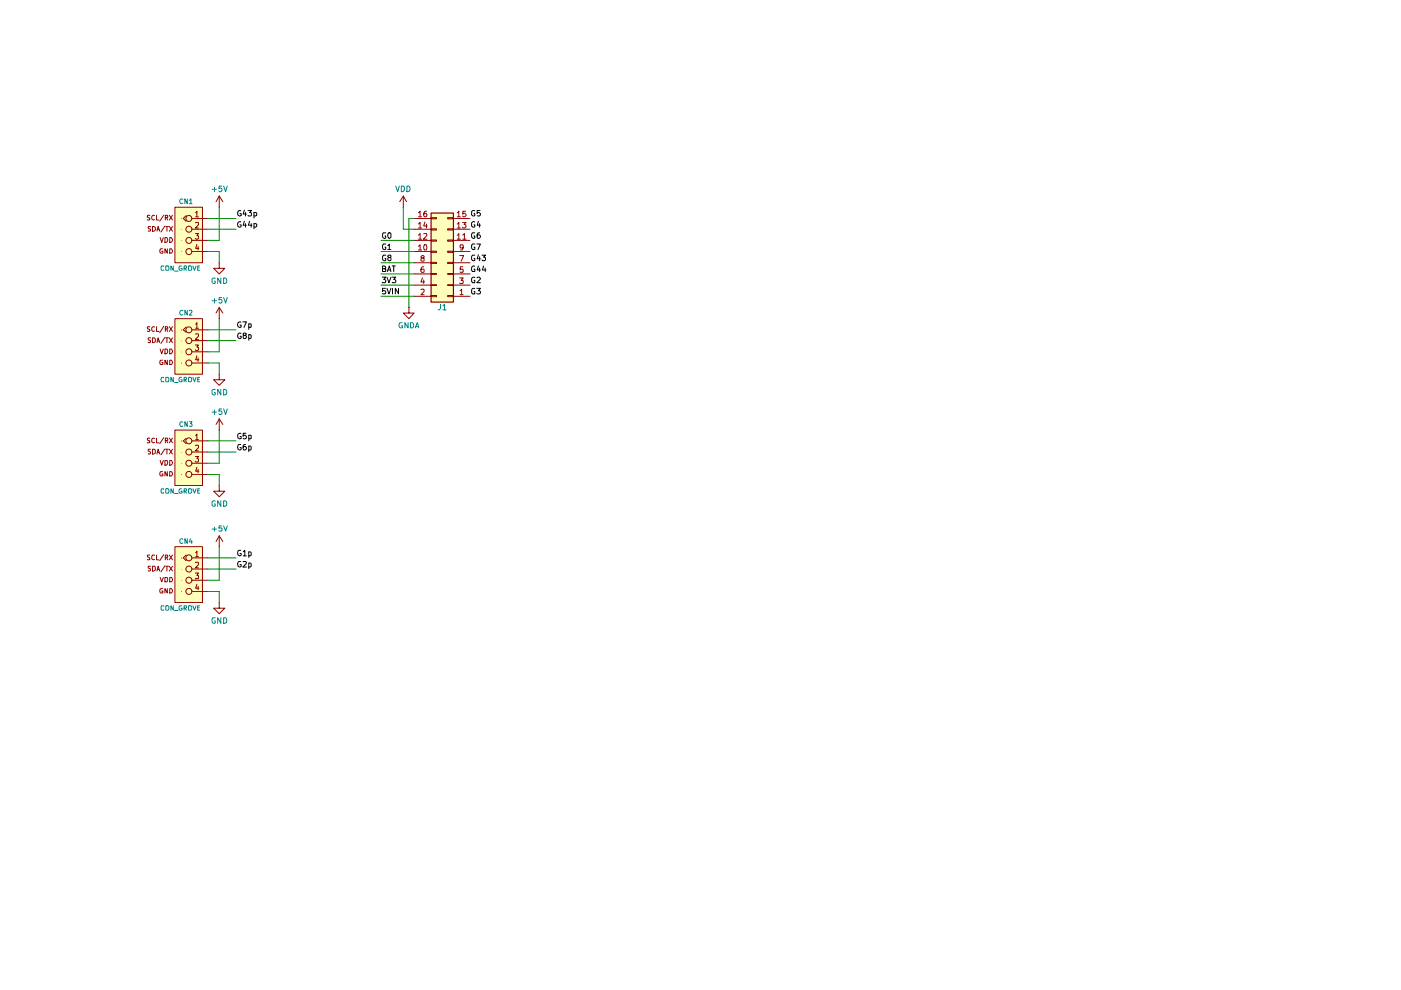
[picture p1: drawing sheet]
(kicad_sch
 (version 20250114)
 (generator "eeschema")
 (generator_version "9.0")
 (paper "A4")
 (lib_symbols
  (symbol "Connector_Generic:Conn_02x08_Odd_Even"
   (pin_names
    (offset 1.016) (hide yes)) (exclude_from_sim no) (in_bom yes) (on_board yes)
   (property "Reference" "J" (at 1.27 10.16 0) (effects (font (size 1.27 1.27))))
   (property "Value" "Conn_02x08_Odd_Even" (at 1.27 -12.7 0) (effects (font (size 1.27 1.27))))
   (property "Footprint" "" (at 0 0 0) (effects (font (size 1.27 1.27)) (hide yes)))
   (property "Datasheet" "~" (at 0 0 0) (effects (font (size 1.27 1.27)) (hide yes)))
   (property "Description" "Generic connector, double row, 02x08, odd/even pin numbering scheme (row 1 odd numbers, row 2 even numbers), script generated (kicad-library-utils/schlib/autogen/connector/)" (at 0 0 0) (effects (font (size 1.27 1.27)) (hide yes)))
   (symbol "Conn_02x08_Odd_Even_1_1"
    (rectangle (start -1.27 8.89) (end 3.81 -11.43) (stroke (width 0.254) (type default)) (fill (type background)))
    (rectangle (start -1.27 7.747) (end 0 7.493) (stroke (width 0.1524) (type default)) (fill (type none)))
    (rectangle (start -1.27 5.207) (end 0 4.953) (stroke (width 0.1524) (type default)) (fill (type none)))
    (rectangle (start -1.27 2.667) (end 0 2.413) (stroke (width 0.1524) (type default)) (fill (type none)))
    (rectangle (start -1.27 0.127) (end 0 -0.127) (stroke (width 0.1524) (type default)) (fill (type none)))
    (rectangle (start -1.27 -2.413) (end 0 -2.667) (stroke (width 0.1524) (type default)) (fill (type none)))
    (rectangle (start -1.27 -4.953) (end 0 -5.207) (stroke (width 0.1524) (type default)) (fill (type none)))
    (rectangle (start -1.27 -7.493) (end 0 -7.747) (stroke (width 0.1524) (type default)) (fill (type none)))
    (rectangle (start -1.27 -10.033) (end 0 -10.287) (stroke (width 0.1524) (type default)) (fill (type none)))
    (rectangle (start 3.81 7.747) (end 2.54 7.493) (stroke (width 0.1524) (type default)) (fill (type none)))
    (rectangle (start 3.81 5.207) (end 2.54 4.953) (stroke (width 0.1524) (type default)) (fill (type none)))
    (rectangle (start 3.81 2.667) (end 2.54 2.413) (stroke (width 0.1524) (type default)) (fill (type none)))
    (rectangle (start 3.81 0.127) (end 2.54 -0.127) (stroke (width 0.1524) (type default)) (fill (type none)))
    (rectangle (start 3.81 -2.413) (end 2.54 -2.667) (stroke (width 0.1524) (type default)) (fill (type none)))
    (rectangle (start 3.81 -4.953) (end 2.54 -5.207) (stroke (width 0.1524) (type default)) (fill (type none)))
    (rectangle (start 3.81 -7.493) (end 2.54 -7.747) (stroke (width 0.1524) (type default)) (fill (type none)))
    (rectangle (start 3.81 -10.033) (end 2.54 -10.287) (stroke (width 0.1524) (type default)) (fill (type none)))
    (pin passive line (at -5.08 7.62 0) (length 3.81) (name "Pin_1" (effects (font (size 1.27 1.27)))) (number "1" (effects (font (size 1.27 1.27)))))
    (pin passive line (at -5.08 5.08 0) (length 3.81) (name "Pin_3" (effects (font (size 1.27 1.27)))) (number "3" (effects (font (size 1.27 1.27)))))
    (pin passive line (at -5.08 2.54 0) (length 3.81) (name "Pin_5" (effects (font (size 1.27 1.27)))) (number "5" (effects (font (size 1.27 1.27)))))
    (pin passive line (at -5.08 0 0) (length 3.81) (name "Pin_7" (effects (font (size 1.27 1.27)))) (number "7" (effects (font (size 1.27 1.27)))))
    (pin passive line (at -5.08 -2.54 0) (length 3.81) (name "Pin_9" (effects (font (size 1.27 1.27)))) (number "9" (effects (font (size 1.27 1.27)))))
    (pin passive line (at -5.08 -5.08 0) (length 3.81) (name "Pin_11" (effects (font (size 1.27 1.27)))) (number "11" (effects (font (size 1.27 1.27)))))
    (pin passive line (at -5.08 -7.62 0) (length 3.81) (name "Pin_13" (effects (font (size 1.27 1.27)))) (number "13" (effects (font (size 1.27 1.27)))))
    (pin passive line (at -5.08 -10.16 0) (length 3.81) (name "Pin_15" (effects (font (size 1.27 1.27)))) (number "15" (effects (font (size 1.27 1.27)))))
    (pin passive line (at 7.62 7.62 180) (length 3.81) (name "Pin_2" (effects (font (size 1.27 1.27)))) (number "2" (effects (font (size 1.27 1.27)))))
    (pin passive line (at 7.62 5.08 180) (length 3.81) (name "Pin_4" (effects (font (size 1.27 1.27)))) (number "4" (effects (font (size 1.27 1.27)))))
    (pin passive line (at 7.62 2.54 180) (length 3.81) (name "Pin_6" (effects (font (size 1.27 1.27)))) (number "6" (effects (font (size 1.27 1.27)))))
    (pin passive line (at 7.62 0 180) (length 3.81) (name "Pin_8" (effects (font (size 1.27 1.27)))) (number "8" (effects (font (size 1.27 1.27)))))
    (pin passive line (at 7.62 -2.54 180) (length 3.81) (name "Pin_10" (effects (font (size 1.27 1.27)))) (number "10" (effects (font (size 1.27 1.27)))))
    (pin passive line (at 7.62 -5.08 180) (length 3.81) (name "Pin_12" (effects (font (size 1.27 1.27)))) (number "12" (effects (font (size 1.27 1.27)))))
    (pin passive line (at 7.62 -7.62 180) (length 3.81) (name "Pin_14" (effects (font (size 1.27 1.27)))) (number "14" (effects (font (size 1.27 1.27)))))
    (pin passive line (at 7.62 -10.16 180) (length 3.81) (name "Pin_16" (effects (font (size 1.27 1.27)))) (number "16" (effects (font (size 1.27 1.27))))))
   (embedded_fonts no))
  (symbol "akita:CON_GROVE"
   (pin_names
    (offset 1.016)) (exclude_from_sim no) (in_bom yes) (on_board yes)
   (property "Reference" "CN" (at 0 3.81 0) (effects (font (size 1.0668 1.0668)) (justify left bottom)))
   (property "Value" "CON_GROVE" (at 3.81 -5.08 90) (effects (font (size 1.0668 1.0668)) (justify left bottom)))
   (property "Footprint" "" (at 0 0 0) (effects (font (size 1.27 1.27)) (hide yes)))
   (property "Datasheet" "" (at 0 0 0) (effects (font (size 1.27 1.27)) (hide yes)))
   (property "Description" "" (at 0 0 0) (effects (font (size 1.27 1.27)) (hide yes)))
   (property "ki_locked" "" (at 0 0 0) (effects (font (size 1.27 1.27))))
   (symbol "CON_GROVE_1_0"
    (text "SCL/RX" (at 5.334 2.032 0) (effects (font (size 1.0668 1.0668)) (justify left bottom)))
    (text "SDA/TX" (at 5.334 -0.508 0) (effects (font (size 1.0668 1.0668)) (justify left bottom)))
    (text "VDD" (at 5.334 -3.048 0) (effects (font (size 1.0668 1.0668)) (justify left bottom)))
    (text "GND" (at 5.334 -5.588 0) (effects (font (size 1.0668 1.0668)) (justify left bottom)))
    (pin bidirectional inverted_clock (at -2.54 2.54 0) (length 5.08) (name "1" (effects (font (size 0 0)))) (number "1" (effects (font (size 1.27 1.27)))))
    (pin bidirectional inverted (at -2.54 0 0) (length 5.08) (name "2" (effects (font (size 0 0)))) (number "2" (effects (font (size 1.27 1.27)))))
    (pin bidirectional inverted (at -2.54 -2.54 0) (length 5.08) (name "3" (effects (font (size 0 0)))) (number "3" (effects (font (size 1.27 1.27)))))
    (pin bidirectional inverted (at -2.54 -5.08 0) (length 5.08) (name "4" (effects (font (size 0 0)))) (number "4" (effects (font (size 1.27 1.27))))))
   (symbol "CON_GROVE_1_1"
    (rectangle (start -1.27 5.08) (end 5.08 -7.62) (stroke (width 0.2032) (type default)) (fill (type background))))
   (embedded_fonts no))
  (symbol "power:+5V"
   (power)
   (pin_numbers (hide yes))
   (pin_names
    (offset 0) (hide yes)) (exclude_from_sim no) (in_bom yes) (on_board yes)
   (property "Reference" "#PWR" (at 0 -3.81 0) (effects (font (size 1.27 1.27)) (hide yes)))
   (property "Value" "+5V" (at 0 3.556 0) (effects (font (size 1.27 1.27))))
   (property "Footprint" "" (at 0 0 0) (effects (font (size 1.27 1.27)) (hide yes)))
   (property "Datasheet" "" (at 0 0 0) (effects (font (size 1.27 1.27)) (hide yes)))
   (property "Description" "Power symbol creates a global label with name \"+5V\"" (at 0 0 0) (effects (font (size 1.27 1.27)) (hide yes)))
   (symbol "+5V_0_1"
    (polyline (pts (xy -0.762 1.27) (xy 0 2.54)) (stroke (width 0) (type default)) (fill (type none)))
    (polyline (pts (xy 0 2.54) (xy 0.762 1.27)) (stroke (width 0) (type default)) (fill (type none)))
    (polyline (pts (xy 0 0) (xy 0 2.54)) (stroke (width 0) (type default)) (fill (type none))))
   (symbol "+5V_1_1"
    (pin power_in line (at 0 0 90) (length 0) (name "~" (effects (font (size 1.27 1.27)))) (number "1" (effects (font (size 1.27 1.27))))))
   (embedded_fonts no))
  (symbol "power:GND"
   (power)
   (pin_numbers (hide yes))
   (pin_names
    (offset 0) (hide yes)) (exclude_from_sim no) (in_bom yes) (on_board yes)
   (property "Reference" "#PWR" (at 0 -6.35 0) (effects (font (size 1.27 1.27)) (hide yes)))
   (property "Value" "GND" (at 0 -3.81 0) (effects (font (size 1.27 1.27))))
   (property "Footprint" "" (at 0 0 0) (effects (font (size 1.27 1.27)) (hide yes)))
   (property "Datasheet" "" (at 0 0 0) (effects (font (size 1.27 1.27)) (hide yes)))
   (property "Description" "Power symbol creates a global label with name \"GND\" , ground" (at 0 0 0) (effects (font (size 1.27 1.27)) (hide yes)))
   (symbol "GND_0_1"
    (polyline (pts (xy 0 0) (xy 0 -1.27) (xy 1.27 -1.27) (xy 0 -2.54) (xy -1.27 -1.27) (xy 0 -1.27)) (stroke (width 0) (type default)) (fill (type none))))
   (symbol "GND_1_1"
    (pin power_in line (at 0 0 270) (length 0) (name "~" (effects (font (size 1.27 1.27)))) (number "1" (effects (font (size 1.27 1.27))))))
   (embedded_fonts no))
  (symbol "power:GNDA"
   (power)
   (pin_numbers (hide yes))
   (pin_names
    (offset 0) (hide yes)) (exclude_from_sim no) (in_bom yes) (on_board yes)
   (property "Reference" "#PWR" (at 0 -6.35 0) (effects (font (size 1.27 1.27)) (hide yes)))
   (property "Value" "GNDA" (at 0 -3.81 0) (effects (font (size 1.27 1.27))))
   (property "Footprint" "" (at 0 0 0) (effects (font (size 1.27 1.27)) (hide yes)))
   (property "Datasheet" "" (at 0 0 0) (effects (font (size 1.27 1.27)) (hide yes)))
   (property "Description" "Power symbol creates a global label with name \"GNDA\" , analog ground" (at 0 0 0) (effects (font (size 1.27 1.27)) (hide yes)))
   (symbol "GNDA_0_1"
    (polyline (pts (xy 0 0) (xy 0 -1.27) (xy 1.27 -1.27) (xy 0 -2.54) (xy -1.27 -1.27) (xy 0 -1.27)) (stroke (width 0) (type default)) (fill (type none))))
   (symbol "GNDA_1_1"
    (pin power_in line (at 0 0 270) (length 0) (name "~" (effects (font (size 1.27 1.27)))) (number "1" (effects (font (size 1.27 1.27))))))
   (embedded_fonts no))
  (symbol "power:VDD"
   (power)
   (pin_numbers (hide yes))
   (pin_names
    (offset 0) (hide yes)) (exclude_from_sim no) (in_bom yes) (on_board yes)
   (property "Reference" "#PWR" (at 0 -3.81 0) (effects (font (size 1.27 1.27)) (hide yes)))
   (property "Value" "VDD" (at 0 3.556 0) (effects (font (size 1.27 1.27))))
   (property "Footprint" "" (at 0 0 0) (effects (font (size 1.27 1.27)) (hide yes)))
   (property "Datasheet" "" (at 0 0 0) (effects (font (size 1.27 1.27)) (hide yes)))
   (property "Description" "Power symbol creates a global label with name \"VDD\"" (at 0 0 0) (effects (font (size 1.27 1.27)) (hide yes)))
   (symbol "VDD_0_1"
    (polyline (pts (xy -0.762 1.27) (xy 0 2.54)) (stroke (width 0) (type default)) (fill (type none)))
    (polyline (pts (xy 0 2.54) (xy 0.762 1.27)) (stroke (width 0) (type default)) (fill (type none)))
    (polyline (pts (xy 0 0) (xy 0 2.54)) (stroke (width 0) (type default)) (fill (type none))))
   (symbol "VDD_1_1"
    (pin power_in line (at 0 0 90) (length 0) (name "~" (effects (font (size 1.27 1.27)))) (number "1" (effects (font (size 1.27 1.27))))))
   (embedded_fonts no)))
 (wire
  (pts (xy 40.64 41.91) (xy 46.99 41.91))
  (stroke (width 0) (type default)))
 (wire
  (pts (xy 40.64 46.99) (xy 43.18 46.99))
  (stroke (width 0) (type default)))
 (wire
  (pts (xy 43.18 100.33) (xy 43.18 102.87))
  (stroke (width 0) (type default)))
 (wire
  (pts (xy 40.64 44.45) (xy 46.99 44.45))
  (stroke (width 0) (type default)))
 (wire
  (pts (xy 80.01 57.15) (xy 87.63 57.15))
  (stroke (width 0) (type default)))
 (wire
  (pts (xy 87.63 41.91) (xy 86.36 41.91))
  (stroke (width 0) (type default)))
 (wire
  (pts (xy 85.09 39.37) (xy 85.09 44.45))
  (stroke (width 0) (type default)))
 (wire
  (pts (xy 40.64 92.71) (xy 46.99 92.71))
  (stroke (width 0) (type default)))
 (wire
  (pts (xy 80.01 49.53) (xy 87.63 49.53))
  (stroke (width 0) (type default)))
 (wire
  (pts (xy 40.64 127) (xy 43.18 127))
  (stroke (width 0) (type default)))
 (wire
  (pts (xy 40.64 72.39) (xy 43.18 72.39))
  (stroke (width 0) (type default)))
 (wire
  (pts (xy 87.63 44.45) (xy 85.09 44.45))
  (stroke (width 0) (type default)))
 (wire
  (pts (xy 40.64 124.46) (xy 43.18 124.46))
  (stroke (width 0) (type default)))
 (wire
  (pts (xy 43.18 39.37) (xy 43.18 46.99))
  (stroke (width 0) (type default)))
 (wire
  (pts (xy 43.18 127) (xy 43.18 129.54))
  (stroke (width 0) (type default)))
 (wire
  (pts (xy 40.64 100.33) (xy 43.18 100.33))
  (stroke (width 0) (type default)))
 (wire
  (pts (xy 40.64 95.25) (xy 46.99 95.25))
  (stroke (width 0) (type default)))
 (wire
  (pts (xy 80.01 46.99) (xy 87.63 46.99))
  (stroke (width 0) (type default)))
 (wire
  (pts (xy 40.64 74.93) (xy 43.18 74.93))
  (stroke (width 0) (type default)))
 (wire
  (pts (xy 40.64 49.53) (xy 43.18 49.53))
  (stroke (width 0) (type default)))
 (wire
  (pts (xy 43.18 64.77) (xy 43.18 72.39))
  (stroke (width 0) (type default)))
 (wire
  (pts (xy 40.64 119.38) (xy 46.99 119.38))
  (stroke (width 0) (type default)))
 (wire
  (pts (xy 80.01 52.07) (xy 87.63 52.07))
  (stroke (width 0) (type default)))
 (wire
  (pts (xy 43.18 49.53) (xy 43.18 52.07))
  (stroke (width 0) (type default)))
 (wire
  (pts (xy 80.01 59.69) (xy 87.63 59.69))
  (stroke (width 0) (type default)))
 (wire
  (pts (xy 40.64 67.31) (xy 46.99 67.31))
  (stroke (width 0) (type default)))
 (wire
  (pts (xy 40.64 97.79) (xy 43.18 97.79))
  (stroke (width 0) (type default)))
 (wire
  (pts (xy 40.64 121.92) (xy 46.99 121.92))
  (stroke (width 0) (type default)))
 (wire
  (pts (xy 86.36 41.91) (xy 86.36 62.23))
  (stroke (width 0) (type default)))
 (wire
  (pts (xy 80.01 54.61) (xy 87.63 54.61))
  (stroke (width 0) (type default)))
 (wire
  (pts (xy 43.18 74.93) (xy 43.18 77.47))
  (stroke (width 0) (type default)))
 (wire
  (pts (xy 40.64 69.85) (xy 46.99 69.85))
  (stroke (width 0) (type default)))
 (wire
  (pts (xy 43.18 90.17) (xy 43.18 97.79))
  (stroke (width 0) (type default)))
 (wire
  (pts (xy 43.18 116.84) (xy 43.18 124.46))
  (stroke (width 0) (type default)))
 (label "G4"
  (at 100.33 44.45 0)
  (effects (font (size 1.27 1.27)) (justify left bottom)))
 (label "G43p"
  (at 46.99 41.91 0)
  (effects (font (size 1.27 1.27)) (justify left bottom)))
 (label "G7p"
  (at 46.99 67.31 0)
  (effects (font (size 1.27 1.27)) (justify left bottom)))
 (label "5VIN"
  (at 80.01 59.69 0)
  (effects (font (size 1.27 1.27)) (justify left bottom)))
 (label "G5p"
  (at 46.99 92.71 0)
  (effects (font (size 1.27 1.27)) (justify left bottom)))
 (label "G7"
  (at 100.33 49.53 0)
  (effects (font (size 1.27 1.27)) (justify left bottom)))
 (label "G2"
  (at 100.33 57.15 0)
  (effects (font (size 1.27 1.27)) (justify left bottom)))
 (label "G8p"
  (at 46.99 69.85 0)
  (effects (font (size 1.27 1.27)) (justify left bottom)))
 (label "G6p"
  (at 46.99 95.25 0)
  (effects (font (size 1.27 1.27)) (justify left bottom)))
 (label "BAT"
  (at 80.01 54.61 0)
  (effects (font (size 1.27 1.27)) (justify left bottom)))
 (label "3V3"
  (at 80.01 57.15 0)
  (effects (font (size 1.27 1.27)) (justify left bottom)))
 (label "G8"
  (at 80.01 52.07 0)
  (effects (font (size 1.27 1.27)) (justify left bottom)))
 (label "G0"
  (at 80.01 46.99 0)
  (effects (font (size 1.27 1.27)) (justify left bottom)))
 (label "G6"
  (at 100.33 46.99 0)
  (effects (font (size 1.27 1.27)) (justify left bottom)))
 (label "G44"
  (at 100.33 54.61 0)
  (effects (font (size 1.27 1.27)) (justify left bottom)))
 (label "G3"
  (at 100.33 59.69 0)
  (effects (font (size 1.27 1.27)) (justify left bottom)))
 (label "G44p"
  (at 46.99 44.45 0)
  (effects (font (size 1.27 1.27)) (justify left bottom)))
 (label "G1p"
  (at 46.99 119.38 0)
  (effects (font (size 1.27 1.27)) (justify left bottom)))
 (label "G43"
  (at 100.33 52.07 0)
  (effects (font (size 1.27 1.27)) (justify left bottom)))
 (label "G1"
  (at 80.01 49.53 0)
  (effects (font (size 1.27 1.27)) (justify left bottom)))
 (label "G2p"
  (at 46.99 121.92 0)
  (effects (font (size 1.27 1.27)) (justify left bottom)))
 (label "G5"
  (at 100.33 41.91 0)
  (effects (font (size 1.27 1.27)) (justify left bottom)))
 (symbol
  (lib_id "power:+5V")
  (at 43.18 90.17 0)
  (unit 1)
  (exclude_from_sim no)
  (in_bom yes)
  (on_board yes)
  (dnp no)
  (fields_autoplaced yes)
  (property "Reference" "#PWR05" (at 43.18 93.98 0) (effects (font (size 1.27 1.27)) (hide yes)))
  (property "Value" "+5V" (at 43.18 86.0369 0) (effects (font (size 1.27 1.27))))
  (property "Footprint" "" (at 43.18 90.17 0) (effects (font (size 1.27 1.27)) (hide yes)))
  (property "Datasheet" "" (at 43.18 90.17 0) (effects (font (size 1.27 1.27)) (hide yes)))
  (property "Description" "Power symbol creates a global label with name \"+5V\"" (at 43.18 90.17 0) (effects (font (size 1.27 1.27)) (hide yes)))
  (pin "1"))
 (symbol
  (lib_id "power:GND")
  (at 43.18 52.07 0)
  (unit 1)
  (exclude_from_sim no)
  (in_bom yes)
  (on_board yes)
  (dnp no)
  (fields_autoplaced yes)
  (property "Reference" "#PWR02" (at 43.18 58.42 0) (effects (font (size 1.27 1.27)) (hide yes)))
  (property "Value" "GND" (at 43.18 56.2031 0) (effects (font (size 1.27 1.27))))
  (property "Footprint" "" (at 43.18 52.07 0) (effects (font (size 1.27 1.27)) (hide yes)))
  (property "Datasheet" "" (at 43.18 52.07 0) (effects (font (size 1.27 1.27)) (hide yes)))
  (property "Description" "Power symbol creates a global label with name \"GND\" , ground" (at 43.18 52.07 0) (effects (font (size 1.27 1.27)) (hide yes)))
  (pin "1"))
 (symbol
  (lib_id "power:GNDA")
  (at 86.36 62.23 0)
  (unit 1)
  (exclude_from_sim no)
  (in_bom yes)
  (on_board yes)
  (dnp no)
  (fields_autoplaced yes)
  (property "Reference" "#PWR09" (at 86.36 68.58 0) (effects (font (size 1.27 1.27)) (hide yes)))
  (property "Value" "GNDA" (at 86.36 66.3631 0) (effects (font (size 1.27 1.27))))
  (property "Footprint" "" (at 86.36 62.23 0) (effects (font (size 1.27 1.27)) (hide yes)))
  (property "Datasheet" "" (at 86.36 62.23 0) (effects (font (size 1.27 1.27)) (hide yes)))
  (property "Description" "Power symbol creates a global label with name \"GNDA\" , analog ground" (at 86.36 62.23 0) (effects (font (size 1.27 1.27)) (hide yes)))
  (pin "1"))
 (symbol
  (lib_id "power:GND")
  (at 43.18 129.54 0)
  (unit 1)
  (exclude_from_sim no)
  (in_bom yes)
  (on_board yes)
  (dnp no)
  (fields_autoplaced yes)
  (property "Reference" "#PWR08" (at 43.18 135.89 0) (effects (font (size 1.27 1.27)) (hide yes)))
  (property "Value" "GND" (at 43.18 133.6731 0) (effects (font (size 1.27 1.27))))
  (property "Footprint" "" (at 43.18 129.54 0) (effects (font (size 1.27 1.27)) (hide yes)))
  (property "Datasheet" "" (at 43.18 129.54 0) (effects (font (size 1.27 1.27)) (hide yes)))
  (property "Description" "Power symbol creates a global label with name \"GND\" , ground" (at 43.18 129.54 0) (effects (font (size 1.27 1.27)) (hide yes)))
  (pin "1"))
 (symbol
  (lib_id "power:VDD")
  (at 85.09 39.37 0)
  (unit 1)
  (exclude_from_sim no)
  (in_bom yes)
  (on_board yes)
  (dnp no)
  (fields_autoplaced yes)
  (property "Reference" "#PWR010" (at 85.09 43.18 0) (effects (font (size 1.27 1.27)) (hide yes)))
  (property "Value" "VDD" (at 85.09 35.2369 0) (effects (font (size 1.27 1.27))))
  (property "Footprint" "" (at 85.09 39.37 0) (effects (font (size 1.27 1.27)) (hide yes)))
  (property "Datasheet" "" (at 85.09 39.37 0) (effects (font (size 1.27 1.27)) (hide yes)))
  (property "Description" "Power symbol creates a global label with name \"VDD\"" (at 85.09 39.37 0) (effects (font (size 1.27 1.27)) (hide yes)))
  (pin "1"))
 (symbol
  (lib_id "Connector_Generic:Conn_02x08_Odd_Even")
  (at 95.25 52.07 180)
  (unit 1)
  (exclude_from_sim no)
  (in_bom yes)
  (on_board yes)
  (dnp no)
  (property "Reference" "J1" (at 93.98 62.23 0) (effects (font (size 1.27 1.27))))
  (property "Value" "Conn_02x08_Odd_Even" (at 93.98 62.6802 0) (effects (font (size 1.27 1.27)) (hide yes)))
  (property "Footprint" "" (at 95.25 52.07 0) (effects (font (size 1.27 1.27)) (hide yes)))
  (property "Datasheet" "~" (at 95.25 52.07 0) (effects (font (size 1.27 1.27)) (hide yes)))
  (property "Description" "Generic connector, double row, 02x08, odd/even pin numbering scheme (row 1 odd numbers, row 2 even numbers), script generated (kicad-library-utils/schlib/autogen/connector/)" (at 95.25 52.07 0) (effects (font (size 1.27 1.27)) (hide yes)))
  (pin "16")
  (pin "14")
  (pin "15")
  (pin "2")
  (pin "4")
  (pin "6")
  (pin "9")
  (pin "10")
  (pin "7")
  (pin "12")
  (pin "8")
  (pin "13")
  (pin "5")
  (pin "3")
  (pin "1")
  (pin "11"))
 (symbol
  (lib_id "akita:CON_GROVE")
  (at 38.1 69.85 0)
  (mirror y)
  (unit 1)
  (exclude_from_sim no)
  (in_bom yes)
  (on_board yes)
  (dnp no)
  (property "Reference" "CN2" (at 35.56 63.5 0) (effects (font (size 1.0668 1.0668))))
  (property "Value" "CON_GROVE" (at 34.29 78.74 0) (effects (font (size 1.0668 1.0668))))
  (property "Footprint" "akita:CON_GROVE_V_roundPad" (at 38.1 69.85 0) (effects (font (size 1.27 1.27)) (hide yes)))
  (property "Datasheet" "" (at 38.1 69.85 0) (effects (font (size 1.27 1.27)) (hide yes)))
  (property "Description" "" (at 38.1 69.85 0) (effects (font (size 1.27 1.27)) (hide yes)))
  (pin "1")
  (pin "3")
  (pin "2")
  (pin "4"))
 (symbol
  (lib_id "power:+5V")
  (at 43.18 64.77 0)
  (unit 1)
  (exclude_from_sim no)
  (in_bom yes)
  (on_board yes)
  (dnp no)
  (fields_autoplaced yes)
  (property "Reference" "#PWR03" (at 43.18 68.58 0) (effects (font (size 1.27 1.27)) (hide yes)))
  (property "Value" "+5V" (at 43.18 60.6369 0) (effects (font (size 1.27 1.27))))
  (property "Footprint" "" (at 43.18 64.77 0) (effects (font (size 1.27 1.27)) (hide yes)))
  (property "Datasheet" "" (at 43.18 64.77 0) (effects (font (size 1.27 1.27)) (hide yes)))
  (property "Description" "Power symbol creates a global label with name \"+5V\"" (at 43.18 64.77 0) (effects (font (size 1.27 1.27)) (hide yes)))
  (pin "1"))
 (symbol
  (lib_id "power:GND")
  (at 43.18 102.87 0)
  (unit 1)
  (exclude_from_sim no)
  (in_bom yes)
  (on_board yes)
  (dnp no)
  (fields_autoplaced yes)
  (property "Reference" "#PWR06" (at 43.18 109.22 0) (effects (font (size 1.27 1.27)) (hide yes)))
  (property "Value" "GND" (at 43.18 107.0031 0) (effects (font (size 1.27 1.27))))
  (property "Footprint" "" (at 43.18 102.87 0) (effects (font (size 1.27 1.27)) (hide yes)))
  (property "Datasheet" "" (at 43.18 102.87 0) (effects (font (size 1.27 1.27)) (hide yes)))
  (property "Description" "Power symbol creates a global label with name \"GND\" , ground" (at 43.18 102.87 0) (effects (font (size 1.27 1.27)) (hide yes)))
  (pin "1"))
 (symbol
  (lib_id "akita:CON_GROVE")
  (at 38.1 121.92 0)
  (mirror y)
  (unit 1)
  (exclude_from_sim no)
  (in_bom yes)
  (on_board yes)
  (dnp no)
  (property "Reference" "CN4" (at 35.56 115.57 0) (effects (font (size 1.0668 1.0668))))
  (property "Value" "CON_GROVE" (at 34.29 130.81 0) (effects (font (size 1.0668 1.0668))))
  (property "Footprint" "akita:CON_GROVE_V_roundPad" (at 38.1 121.92 0) (effects (font (size 1.27 1.27)) (hide yes)))
  (property "Datasheet" "" (at 38.1 121.92 0) (effects (font (size 1.27 1.27)) (hide yes)))
  (property "Description" "" (at 38.1 121.92 0) (effects (font (size 1.27 1.27)) (hide yes)))
  (pin "1")
  (pin "3")
  (pin "2")
  (pin "4"))
 (symbol
  (lib_id "akita:CON_GROVE")
  (at 38.1 44.45 0)
  (mirror y)
  (unit 1)
  (exclude_from_sim no)
  (in_bom yes)
  (on_board yes)
  (dnp no)
  (property "Reference" "CN1" (at 35.56 38.1 0) (effects (font (size 1.0668 1.0668))))
  (property "Value" "CON_GROVE" (at 34.29 53.34 0) (effects (font (size 1.0668 1.0668))))
  (property "Footprint" "akita:CON_GROVE_V_roundPad" (at 38.1 44.45 0) (effects (font (size 1.27 1.27)) (hide yes)))
  (property "Datasheet" "" (at 38.1 44.45 0) (effects (font (size 1.27 1.27)) (hide yes)))
  (property "Description" "" (at 38.1 44.45 0) (effects (font (size 1.27 1.27)) (hide yes)))
  (pin "1")
  (pin "3")
  (pin "2")
  (pin "4"))
 (symbol
  (lib_id "power:+5V")
  (at 43.18 39.37 0)
  (unit 1)
  (exclude_from_sim no)
  (in_bom yes)
  (on_board yes)
  (dnp no)
  (fields_autoplaced yes)
  (property "Reference" "#PWR01" (at 43.18 43.18 0) (effects (font (size 1.27 1.27)) (hide yes)))
  (property "Value" "+5V" (at 43.18 35.2369 0) (effects (font (size 1.27 1.27))))
  (property "Footprint" "" (at 43.18 39.37 0) (effects (font (size 1.27 1.27)) (hide yes)))
  (property "Datasheet" "" (at 43.18 39.37 0) (effects (font (size 1.27 1.27)) (hide yes)))
  (property "Description" "Power symbol creates a global label with name \"+5V\"" (at 43.18 39.37 0) (effects (font (size 1.27 1.27)) (hide yes)))
  (pin "1"))
 (symbol
  (lib_id "power:+5V")
  (at 43.18 116.84 0)
  (unit 1)
  (exclude_from_sim no)
  (in_bom yes)
  (on_board yes)
  (dnp no)
  (fields_autoplaced yes)
  (property "Reference" "#PWR07" (at 43.18 120.65 0) (effects (font (size 1.27 1.27)) (hide yes)))
  (property "Value" "+5V" (at 43.18 112.7069 0) (effects (font (size 1.27 1.27))))
  (property "Footprint" "" (at 43.18 116.84 0) (effects (font (size 1.27 1.27)) (hide yes)))
  (property "Datasheet" "" (at 43.18 116.84 0) (effects (font (size 1.27 1.27)) (hide yes)))
  (property "Description" "Power symbol creates a global label with name \"+5V\"" (at 43.18 116.84 0) (effects (font (size 1.27 1.27)) (hide yes)))
  (pin "1"))
 (symbol
  (lib_id "power:GND")
  (at 43.18 77.47 0)
  (unit 1)
  (exclude_from_sim no)
  (in_bom yes)
  (on_board yes)
  (dnp no)
  (fields_autoplaced yes)
  (property "Reference" "#PWR04" (at 43.18 83.82 0) (effects (font (size 1.27 1.27)) (hide yes)))
  (property "Value" "GND" (at 43.18 81.6031 0) (effects (font (size 1.27 1.27))))
  (property "Footprint" "" (at 43.18 77.47 0) (effects (font (size 1.27 1.27)) (hide yes)))
  (property "Datasheet" "" (at 43.18 77.47 0) (effects (font (size 1.27 1.27)) (hide yes)))
  (property "Description" "Power symbol creates a global label with name \"GND\" , ground" (at 43.18 77.47 0) (effects (font (size 1.27 1.27)) (hide yes)))
  (pin "1"))
 (symbol
  (lib_id "akita:CON_GROVE")
  (at 38.1 95.25 0)
  (mirror y)
  (unit 1)
  (exclude_from_sim no)
  (in_bom yes)
  (on_board yes)
  (dnp no)
  (property "Reference" "CN3" (at 35.56 88.9 0) (effects (font (size 1.0668 1.0668))))
  (property "Value" "CON_GROVE" (at 34.29 104.14 0) (effects (font (size 1.0668 1.0668))))
  (property "Footprint" "akita:CON_GROVE_V_roundPad" (at 38.1 95.25 0) (effects (font (size 1.27 1.27)) (hide yes)))
  (property "Datasheet" "" (at 38.1 95.25 0) (effects (font (size 1.27 1.27)) (hide yes)))
  (property "Description" "" (at 38.1 95.25 0) (effects (font (size 1.27 1.27)) (hide yes)))
  (pin "1")
  (pin "3")
  (pin "2")
  (pin "4"))
 (sheet_instances
  (path ""
   (page "1")))
 (embedded_fonts no))
